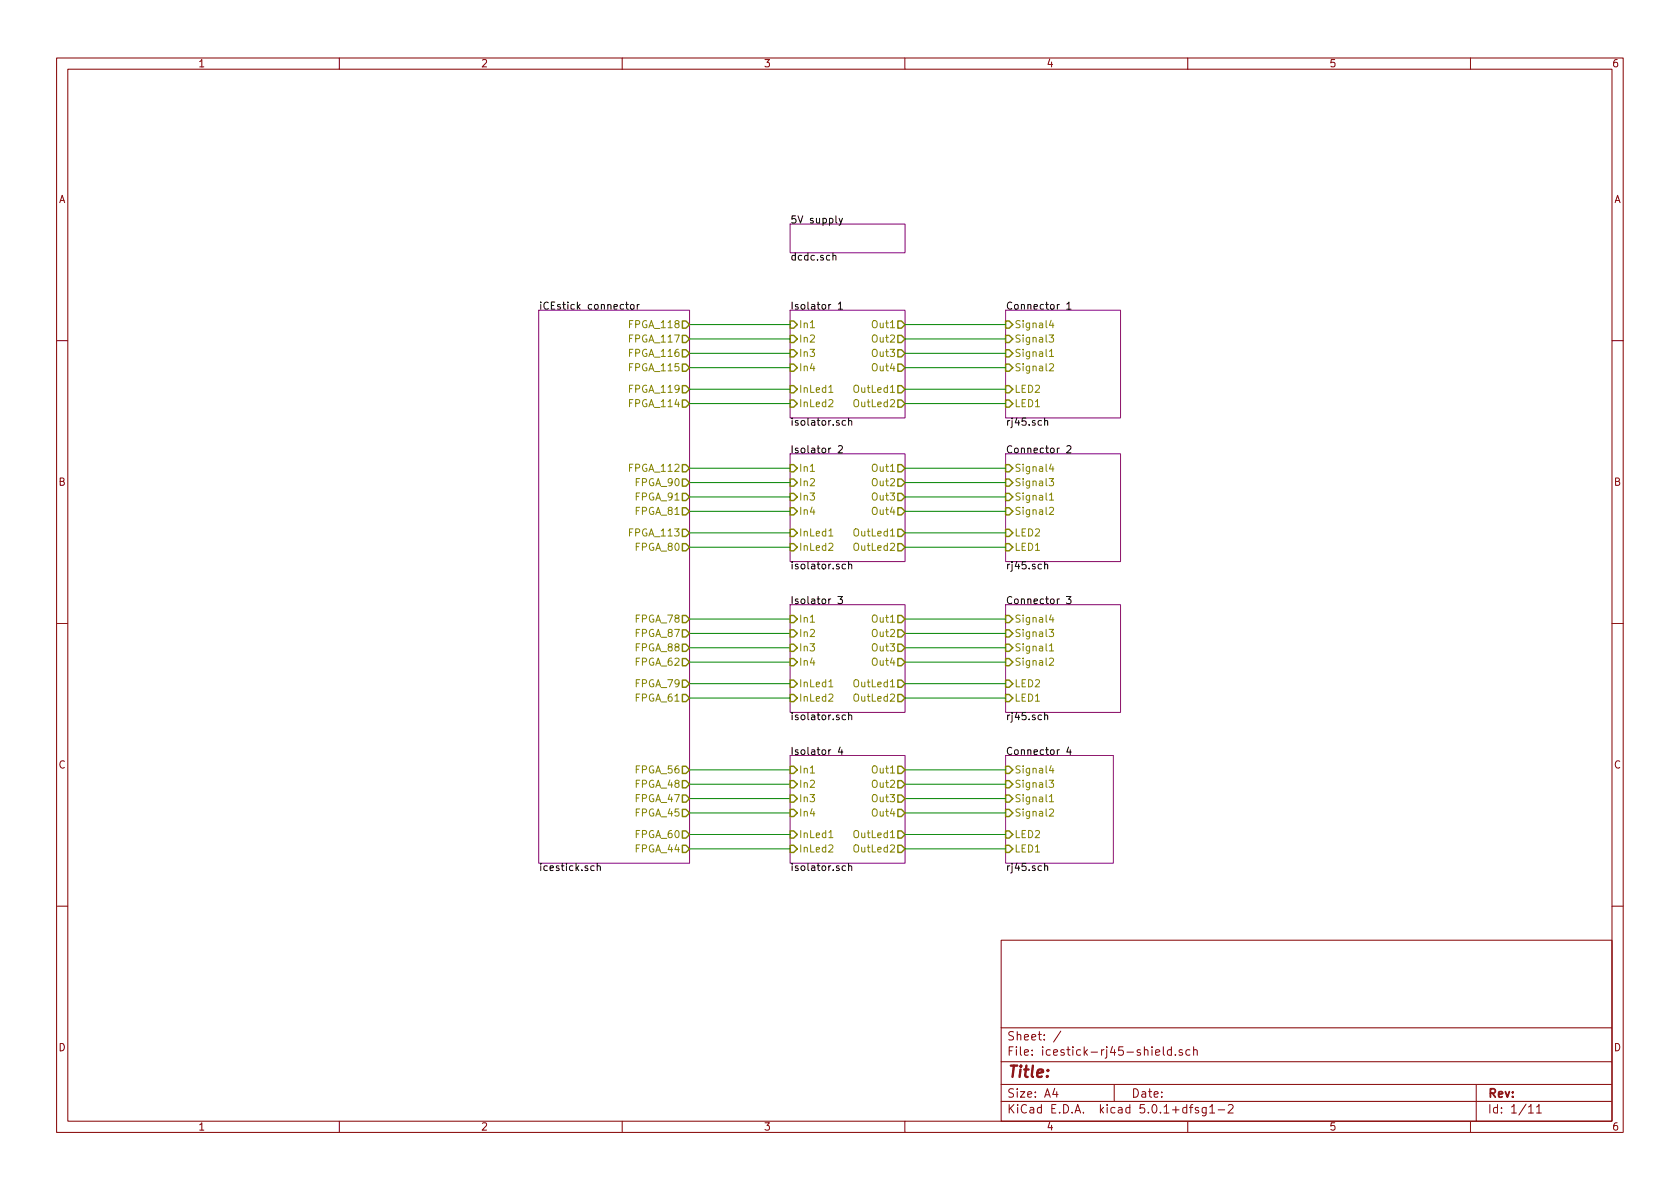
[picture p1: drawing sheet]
EESchema Schematic File Version 4
LIBS:icestick-rj45-shield-cache
EELAYER 26 0
EELAYER END
$Descr A4 11693 8268
encoding utf-8
Sheet 1 11
Title ""
Date ""
Rev ""
Comp ""
Comment1 ""
Comment2 ""
Comment3 ""
Comment4 ""
$EndDescr
$Sheet
S 5500 2150 800  750 
U 5BCC578B
F0 "Isolator 1" 50
F1 "isolator.sch" 50
F2 "In1" I L 5500 2250 50 
F3 "In2" I L 5500 2350 50 
F4 "Out1" O R 6300 2250 50 
F5 "Out2" O R 6300 2350 50 
F6 "Out3" O R 6300 2450 50 
F7 "Out4" O R 6300 2550 50 
F8 "In3" I L 5500 2450 50 
F9 "In4" I L 5500 2550 50 
F10 "InLed1" I L 5500 2700 50 
F11 "OutLed1" O R 6300 2700 50 
F12 "OutLed2" O R 6300 2800 50 
F13 "InLed2" I L 5500 2800 50 
$EndSheet
$Sheet
S 5500 1550 800  200 
U 5BCC57F6
F0 "5V supply" 50
F1 "dcdc.sch" 50
$EndSheet
Wire Wire Line
	4800 2250 5500 2250
Wire Wire Line
	4800 2350 5500 2350
Wire Wire Line
	4800 2450 5500 2450
Wire Wire Line
	4800 2550 5500 2550
$Sheet
S 5500 3150 800  750 
U 5BCC79AE
F0 "Isolator 2" 50
F1 "isolator.sch" 50
F2 "In1" I L 5500 3250 50 
F3 "In2" I L 5500 3350 50 
F4 "Out1" O R 6300 3250 50 
F5 "Out2" O R 6300 3350 50 
F6 "Out3" O R 6300 3450 50 
F7 "Out4" O R 6300 3550 50 
F8 "In3" I L 5500 3450 50 
F9 "In4" I L 5500 3550 50 
F10 "InLed1" I L 5500 3700 50 
F11 "OutLed1" O R 6300 3700 50 
F12 "OutLed2" O R 6300 3800 50 
F13 "InLed2" I L 5500 3800 50 
$EndSheet
Wire Wire Line
	5500 3250 4800 3250
Wire Wire Line
	4800 3350 5500 3350
Wire Wire Line
	4800 3450 5500 3450
Wire Wire Line
	4800 3550 5500 3550
Wire Wire Line
	4800 4300 5500 4300
Wire Wire Line
	4800 4400 5500 4400
Wire Wire Line
	4800 4500 5500 4500
Wire Wire Line
	4800 4600 5500 4600
Wire Wire Line
	4800 5350 5500 5350
Wire Wire Line
	4800 5450 5500 5450
Wire Wire Line
	4800 5550 5500 5550
Wire Wire Line
	4800 5650 5500 5650
$Sheet
S 7000 2150 800  750 
U 5BCCA241
F0 "Connector 1" 50
F1 "rj45.sch" 50
F2 "Signal1" I L 7000 2450 50 
F3 "Signal2" I L 7000 2550 50 
F4 "Signal3" I L 7000 2350 50 
F5 "Signal4" I L 7000 2250 50 
F6 "LED1" I L 7000 2800 50 
F7 "LED2" I L 7000 2700 50 
$EndSheet
Wire Wire Line
	7000 2550 6300 2550
Wire Wire Line
	6300 2450 7000 2450
Wire Wire Line
	7000 2350 6300 2350
Wire Wire Line
	6300 2250 7000 2250
$Sheet
S 7000 3150 800  750 
U 5BCCB065
F0 "Connector 2" 50
F1 "rj45.sch" 50
F2 "Signal1" I L 7000 3450 50 
F3 "Signal2" I L 7000 3550 50 
F4 "Signal3" I L 7000 3350 50 
F5 "Signal4" I L 7000 3250 50 
F6 "LED1" I L 7000 3800 50 
F7 "LED2" I L 7000 3700 50 
$EndSheet
Wire Wire Line
	7000 3550 6300 3550
Wire Wire Line
	6300 3450 7000 3450
Wire Wire Line
	7000 3350 6300 3350
Wire Wire Line
	6300 3250 7000 3250
$Sheet
S 7000 4200 800  750 
U 5BCCB3D0
F0 "Connector 3" 50
F1 "rj45.sch" 50
F2 "Signal1" I L 7000 4500 50 
F3 "Signal2" I L 7000 4600 50 
F4 "Signal3" I L 7000 4400 50 
F5 "Signal4" I L 7000 4300 50 
F6 "LED1" I L 7000 4850 50 
F7 "LED2" I L 7000 4750 50 
$EndSheet
Wire Wire Line
	7000 4600 6300 4600
Wire Wire Line
	6300 4500 7000 4500
Wire Wire Line
	7000 4400 6300 4400
Wire Wire Line
	6300 4300 7000 4300
$Sheet
S 7000 5250 750  750 
U 5BCCB87F
F0 "Connector 4" 50
F1 "rj45.sch" 50
F2 "Signal1" I L 7000 5550 50 
F3 "Signal2" I L 7000 5650 50 
F4 "Signal3" I L 7000 5450 50 
F5 "Signal4" I L 7000 5350 50 
F6 "LED1" I L 7000 5900 50 
F7 "LED2" I L 7000 5800 50 
$EndSheet
Wire Wire Line
	7000 5650 6300 5650
Wire Wire Line
	6300 5550 7000 5550
Wire Wire Line
	7000 5450 6300 5450
Wire Wire Line
	6300 5350 7000 5350
$Sheet
S 5500 5250 800  750 
U 5BCC8BB7
F0 "Isolator 4" 50
F1 "isolator.sch" 50
F2 "In1" I L 5500 5350 50 
F3 "In2" I L 5500 5450 50 
F4 "Out1" O R 6300 5350 50 
F5 "Out2" O R 6300 5450 50 
F6 "Out3" O R 6300 5550 50 
F7 "Out4" O R 6300 5650 50 
F8 "In3" I L 5500 5550 50 
F9 "In4" I L 5500 5650 50 
F10 "InLed1" I L 5500 5800 50 
F11 "OutLed1" O R 6300 5800 50 
F12 "OutLed2" O R 6300 5900 50 
F13 "InLed2" I L 5500 5900 50 
$EndSheet
Wire Wire Line
	6300 5800 7000 5800
Wire Wire Line
	6300 5900 7000 5900
Wire Wire Line
	4800 5800 5500 5800
Wire Wire Line
	4800 5900 5500 5900
$Sheet
S 5500 4200 800  750 
U 5BCC7A96
F0 "Isolator 3" 50
F1 "isolator.sch" 50
F2 "In1" I L 5500 4300 50 
F3 "In2" I L 5500 4400 50 
F4 "Out1" O R 6300 4300 50 
F5 "Out2" O R 6300 4400 50 
F6 "Out3" O R 6300 4500 50 
F7 "Out4" O R 6300 4600 50 
F8 "In3" I L 5500 4500 50 
F9 "In4" I L 5500 4600 50 
F10 "InLed1" I L 5500 4750 50 
F11 "OutLed1" O R 6300 4750 50 
F12 "OutLed2" O R 6300 4850 50 
F13 "InLed2" I L 5500 4850 50 
$EndSheet
Wire Wire Line
	5500 4750 4800 4750
Wire Wire Line
	5500 4850 4800 4850
Wire Wire Line
	6300 4750 7000 4750
Wire Wire Line
	6300 4850 7000 4850
Wire Wire Line
	6300 3700 7000 3700
Wire Wire Line
	6300 3800 7000 3800
Wire Wire Line
	4800 3700 5500 3700
Wire Wire Line
	4800 3800 5500 3800
$Sheet
S 3750 2150 1050 3850
U 5BCC5758
F0 "iCEstick connector" 50
F1 "icestick.sch" 50
F2 "FPGA_112" O R 4800 3250 50 
F3 "FPGA_113" O R 4800 3700 50 
F4 "FPGA_114" O R 4800 2800 50 
F5 "FPGA_115" O R 4800 2550 50 
F6 "FPGA_116" O R 4800 2450 50 
F7 "FPGA_117" O R 4800 2350 50 
F8 "FPGA_118" O R 4800 2250 50 
F9 "FPGA_119" O R 4800 2700 50 
F10 "FPGA_62" O R 4800 4600 50 
F11 "FPGA_61" O R 4800 4850 50 
F12 "FPGA_60" O R 4800 5800 50 
F13 "FPGA_56" O R 4800 5350 50 
F14 "FPGA_48" O R 4800 5450 50 
F15 "FPGA_47" O R 4800 5550 50 
F16 "FPGA_45" O R 4800 5650 50 
F17 "FPGA_44" O R 4800 5900 50 
F18 "FPGA_78" O R 4800 4300 50 
F19 "FPGA_79" O R 4800 4750 50 
F20 "FPGA_80" O R 4800 3800 50 
F21 "FPGA_81" O R 4800 3550 50 
F22 "FPGA_87" O R 4800 4400 50 
F23 "FPGA_88" O R 4800 4500 50 
F24 "FPGA_90" O R 4800 3350 50 
F25 "FPGA_91" O R 4800 3450 50 
$EndSheet
Wire Wire Line
	5500 2700 4800 2700
Wire Wire Line
	4800 2800 5500 2800
Wire Wire Line
	6300 2700 7000 2700
Wire Wire Line
	7000 2800 6300 2800
$EndSCHEMATC
